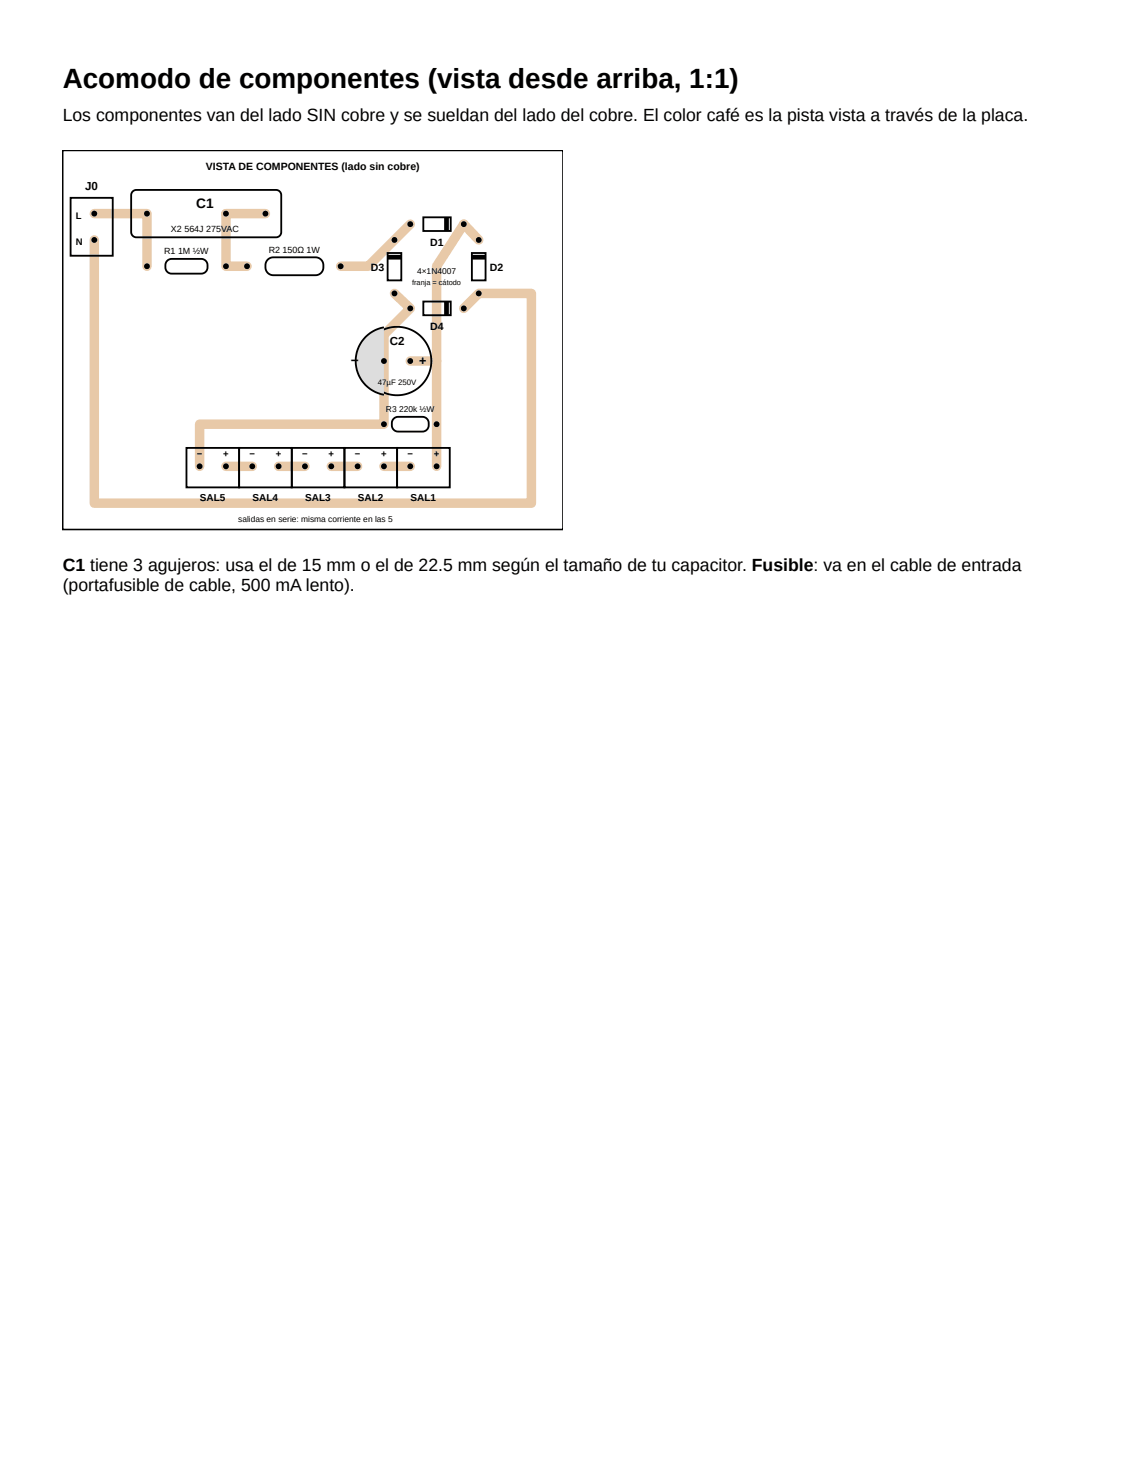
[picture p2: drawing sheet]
<svg xmlns="http://www.w3.org/2000/svg" width="216mm" height="279mm" viewBox="0 0 216 279" stroke-linecap="round" stroke-linejoin="round" font-family="sans-serif">
<path d="M11.9 28.6h95v72h-95z" fill="none" stroke="#000" stroke-width=".3"/>
<path d="M17.9 40.6h10v10M17.9 45.6v50h83v-39.9h-10l-2.8 2.9M50.4 40.6h-7.5v10h4M74.9 55.7l3 2.9-5 5v17h-35v8M77.9 42.6l-8 8h-5.2M90.9 45.6l-2.8-3-5.2 8v38M77.9 68.6h5M42.9 88.6h5M52.9 88.6h5M62.9 88.6h5M72.9 88.6h5" fill="none" stroke="#e8c9a8" stroke-width="1.8"/>
<g fill="none" stroke="#000" stroke-width=".35">
<path d="M13.4 37.6h8v11h-8zM25.2 36.4l.7-.3h26.5a1 1 0 0 1 1 1v7a1 1 0 0 1-1 1h-26.5a1 1 0 0 1-1-1v-7zM31.8 49.5l.8-.3h5.6a1.41 1.41 0 0 1 1.2 1.4 1.41 1.41 0 0 1-1.2 1.4h-5.6a1.43 1.43 0 0 1-1.2-1 1.43 1.43 0 0 1 .4-1.5zM50.8 49.3l.5-.3 .6-.1h8a1.56 1.56 0 0 1 1.5 1.9 1.5 1.5 0 0 1-1.5 1.5h-8a1.56 1.56 0 0 1-1.5-1.9l.1-.6zM73.6 48.1h2.6v5.2h-2.6zM80.4 41.3h5.2v2.6h-5.2zM80.4 57.3h5.2v2.6h-5.2zM89.6 48.1h2.6v5.2h-2.6z"/>
<circle cx="75.4" cy="68.6" r="6.5"/>
</g>
<path d="M73.6 48.9h2.6M84.8 41.3v2.6M84.8 57.3v2.6M89.6 48.9h2.6" fill="none" stroke="#000" stroke-width=".9" stroke-linecap="butt"/>
<path d="M69.4 64l1.6-1.2 1.9-.6v12.8a6.5 6.5 0 0 1-3.5-11z" fill="#ddd"/>
<path d="M72.9 62.2a6.5 6.5 0 0 0-5.4 6.4 6.5 6.5 0 0 0 5.4 6.4M74.8 79.5l.8-.3h4.6a1.41 1.41 0 0 1 1.2 1.4 1.41 1.41 0 0 1-1.2 1.4h-4.6a1.43 1.43 0 0 1-1.2-1 1.43 1.43 0 0 1 .4-1.5zM35.4 85.1h10v7.5h-10zM45.4 85.1h10v7.5h-10zM55.4 85.1h10v7.5h-10zM65.4 85.1h10v7.5h-10zM75.4 85.1h10v7.5h-10z" fill="none" stroke="#000" stroke-width=".35"/>
<g fill="#000">
<circle cx="17.9" cy="45.6" r=".55"/>
<circle cx="17.9" cy="40.6" r=".55"/>
<circle cx="27.9" cy="40.6" r=".55"/>
<circle cx="27.9" cy="50.6" r=".55"/>
<circle cx="42.9" cy="40.6" r=".55"/>
<circle cx="42.9" cy="50.6" r=".55"/>
<circle cx="46.9" cy="50.6" r=".55"/>
<circle cx="50.4" cy="40.6" r=".55"/>
<circle cx="64.7" cy="50.6" r=".55"/>
<circle cx="74.9" cy="45.6" r=".55"/>
<circle cx="74.9" cy="55.7" r=".55"/>
<circle cx="77.9" cy="42.6" r=".55"/>
<circle cx="77.9" cy="58.6" r=".55"/>
<circle cx="88.1" cy="42.6" r=".55"/>
<circle cx="88.1" cy="58.6" r=".55"/>
<circle cx="90.9" cy="45.6" r=".55"/>
<circle cx="90.9" cy="55.7" r=".55"/>
<circle cx="72.9" cy="68.6" r=".55"/>
<circle cx="77.9" cy="68.6" r=".55"/>
<circle cx="37.9" cy="88.6" r=".55"/>
<circle cx="42.9" cy="88.6" r=".55"/>
<circle cx="47.9" cy="88.6" r=".55"/>
<circle cx="52.9" cy="88.6" r=".55"/>
<circle cx="57.9" cy="88.6" r=".55"/>
<circle cx="62.9" cy="88.6" r=".55"/>
<circle cx="67.9" cy="88.6" r=".55"/>
<circle cx="72.9" cy="80.6" r=".55"/>
<circle cx="72.9" cy="88.6" r=".55"/>
<circle cx="77.9" cy="88.6" r=".55"/>
<circle cx="82.9" cy="80.6" r=".55"/>
<circle cx="82.9" cy="88.6" r=".55"/>
</g>
<text font-size="5.3" x="11.9" y="16.7">Acomodo de componentes (vista desde arriba, 1:1)</text>
<g font-size="3.3">
<text x="11.9" y="23">Los componentes van del lado SIN cobre y se sueldan del lado del cobre. El color café es la pista vista a través de la placa.</text>
<text x="11.9" y="108.5">C1 tiene 3 agujeros: usa el de 15 mm o el de 22.5 mm según el tamaño de tu capacitor. Fusible: va en el cable de entrada</text>
<text x="11.9" y="112.2">(portafusible de cable, 500 mA lento).</text>
</g>
<g font-size="2.6">
<text x="37.2" y="39.6">C1</text>
<text x="66.6" y="69.4">−</text>
</g>
<text font-size="2.4" x="79.6" y="69.4">+</text>
<g font-size="2.2">
<text x="16.2" y="36.2">J0</text>
<text x="74" y="65.6">C2</text>
</g>
<g font-size="2">
<text x="39.1" y="32.4">VISTA DE COMPONENTES (lado sin cobre)</text>
<text x="81.7" y="46.8">D1</text>
<text x="70.4" y="51.5">D3</text>
<text x="93" y="51.5">D2</text>
<text x="81.7" y="62.8">D</text>
<text x="83.1" y="62.8">4</text>
</g>
<g font-size="1.9">
<text x="38" y="95.1">SAL5</text>
<text x="48" y="95.1">SAL4</text>
<text x="58" y="95.1">SAL3</text>
<text x="68" y="95.1">SAL2</text>
<text x="78" y="95.1">SAL1</text>
</g>
<g font-size="1.8">
<text x="14.4" y="41.6">L</text>
<text x="14.4" y="46.6">N</text>
<text x="37.4" y="86.8">−</text>
<text x="42.4" y="86.8">+</text>
<text x="47.4" y="86.8">−</text>
<text x="52.4" y="86.8">+</text>
<text x="57.4" y="86.8">−</text>
<text x="62.4" y="86.8">+</text>
<text x="67.4" y="86.8">−</text>
<text x="72.4" y="86.8">+</text>
<text x="77.4" y="86.8">−</text>
<text x="82.4" y="86.8">+</text>
</g>
<g font-size="1.7">
<text x="32.5" y="44.1">X2</text>
<text x="35" y="44.1">564J 275V</text>
<text x="43" y="44.1">AC</text>
<text x="51" y="48">R2</text>
<text x="53.7" y="48">150Ω 1W</text>
<text x="31.2" y="48.2">R1</text>
<text x="33.8" y="48.2">1M ½W</text>
</g>
<g font-size="1.6">
<text x="79.2" y="52.1">4×1N</text>
<text x="83.1" y="52.1">4007</text>
<text x="73.3" y="78.2">R3</text>
<text x="75.8" y="78.2">220k ½W</text>
<text x="45.2" y="99.2">salidas en serie: misma corriente en las 5</text>
</g>
<text font-size="1.5" x="71.7" y="73.1">47µF 250V</text>
<g font-size="1.4">
<text x="78.3" y="54.1">franja =</text>
<text x="83.3" y="54.1">cátodo</text>
</g>
</svg>
